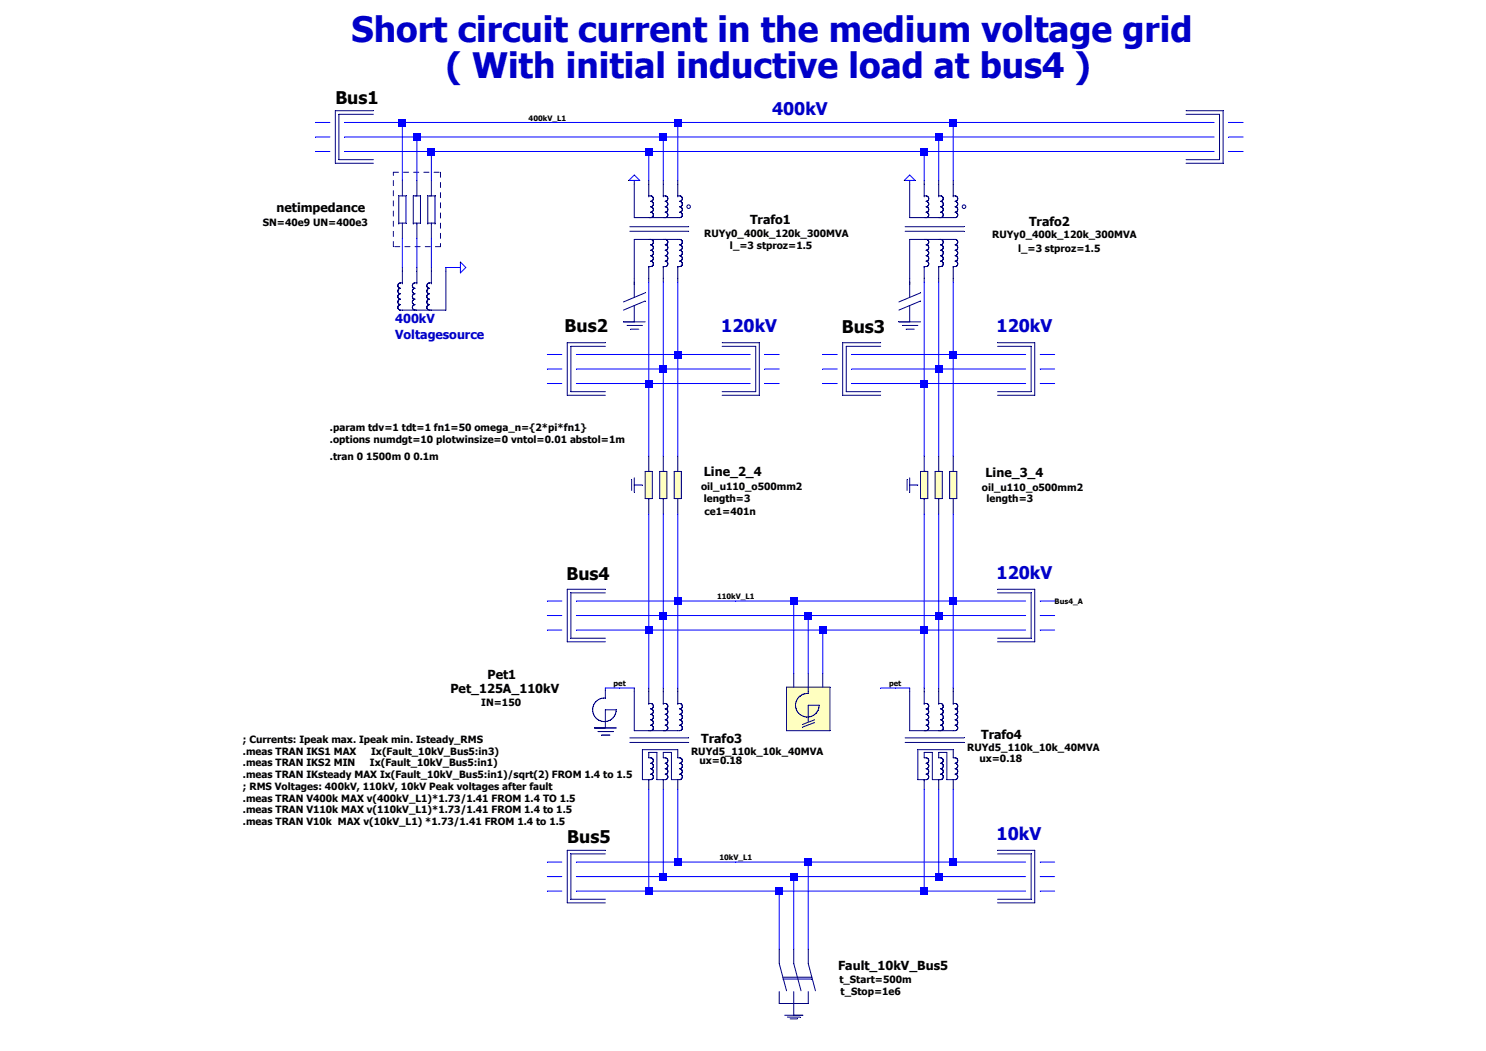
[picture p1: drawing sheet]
Version 4
SHEET 1 1684 820
WIRE -128 -224 -144 -224
WIRE -48 -224 -112 -224
WIRE 112 -224 -48 -224
WIRE 256 -224 112 -224
WIRE 560 -224 256 -224
WIRE 848 -224 560 -224
WIRE 880 -224 864 -224
WIRE -128 -208 -144 -208
WIRE -32 -208 -112 -208
WIRE 240 -208 -32 -208
WIRE 544 -208 240 -208
WIRE 848 -208 544 -208
WIRE 880 -208 864 -208
WIRE -128 -192 -144 -192
WIRE -16 -192 -112 -192
WIRE 224 -192 -16 -192
WIRE 528 -192 224 -192
WIRE 848 -192 528 -192
WIRE 880 -192 864 -192
WIRE -48 -160 -48 -224
WIRE -32 -160 -32 -208
WIRE -16 -160 -16 -192
WIRE 224 -160 224 -192
WIRE 240 -160 240 -208
WIRE 256 -160 256 -224
WIRE 528 -160 528 -192
WIRE 544 -160 544 -208
WIRE 560 -160 560 -224
WIRE -48 -64 -48 -96
WIRE -32 -64 -32 -96
WIRE -16 -64 -16 -96
WIRE 16 -64 0 -64
WIRE 128 32 112 32
WIRE 256 32 256 -48
WIRE 256 32 144 32
WIRE 336 32 256 32
WIRE 368 32 352 32
WIRE 432 32 416 32
WIRE 560 32 560 -48
WIRE 560 32 448 32
WIRE 640 32 560 32
WIRE 672 32 656 32
WIRE 128 48 112 48
WIRE 240 48 240 -48
WIRE 240 48 144 48
WIRE 336 48 240 48
WIRE 368 48 352 48
WIRE 432 48 416 48
WIRE 544 48 544 -48
WIRE 544 48 448 48
WIRE 640 48 544 48
WIRE 672 48 656 48
WIRE 128 64 112 64
WIRE 224 64 224 -48
WIRE 224 64 144 64
WIRE 336 64 224 64
WIRE 368 64 352 64
WIRE 432 64 416 64
WIRE 528 64 528 -48
WIRE 528 64 448 64
WIRE 640 64 528 64
WIRE 672 64 656 64
WIRE 224 144 224 64
WIRE 240 144 240 48
WIRE 256 144 256 32
WIRE 528 144 528 64
WIRE 544 144 544 48
WIRE 560 144 560 32
WIRE 128 304 112 304
WIRE 256 304 256 208
WIRE 256 304 144 304
WIRE 320 304 256 304
WIRE 384 304 320 304
WIRE 560 304 560 208
WIRE 560 304 384 304
WIRE 640 304 560 304
WIRE 672 304 656 304
WIRE 128 320 112 320
WIRE 240 320 240 208
WIRE 240 320 144 320
WIRE 400 320 240 320
WIRE 544 320 544 208
WIRE 544 320 400 320
WIRE 640 320 544 320
WIRE 672 320 656 320
WIRE 128 336 112 336
WIRE 224 336 224 208
WIRE 224 336 144 336
WIRE 416 336 224 336
WIRE 528 336 528 208
WIRE 528 336 416 336
WIRE 640 336 528 336
WIRE 672 336 656 336
WIRE 384 384 384 304
WIRE 400 384 400 320
WIRE 416 384 416 336
WIRE 192 400 176 400
WIRE 208 400 192 400
WIRE 224 400 224 336
WIRE 240 400 240 320
WIRE 256 400 256 304
WIRE 496 400 480 400
WIRE 512 400 496 400
WIRE 528 400 528 336
WIRE 544 400 544 320
WIRE 560 400 560 304
WIRE 128 592 112 592
WIRE 256 592 256 512
WIRE 256 592 144 592
WIRE 320 592 256 592
WIRE 400 592 320 592
WIRE 560 592 560 512
WIRE 560 592 400 592
WIRE 640 592 560 592
WIRE 672 592 656 592
WIRE 128 608 112 608
WIRE 240 608 240 512
WIRE 240 608 144 608
WIRE 384 608 240 608
WIRE 544 608 544 512
WIRE 544 608 384 608
WIRE 640 608 544 608
WIRE 672 608 656 608
WIRE 128 624 112 624
WIRE 224 624 224 512
WIRE 224 624 144 624
WIRE 368 624 224 624
WIRE 528 624 528 512
WIRE 528 624 368 624
WIRE 640 624 528 624
WIRE 672 624 656 624
WIRE 368 688 368 624
WIRE 384 688 384 608
WIRE 400 688 400 592
FLAG 512 -160 0
FLAG 16 -64 0
FLAG 208 -160 0
FLAG 192 400 pet
FLAG 496 400 pet
FLAG 112 -224 400kV_L1
FLAG 320 304 110kV_L1
FLAG 320 592 10kV_L1
FLAG 672 304 Bus4_A
SYMBOL v_3phase -48 -32 R270
WINDOW 0 3 -75 VRight 5
SYMATTR Value U1Nenn=400k FREQU=50 Texp=50m TD=0
SYMATTR InstName slack1
SYMBOL bus_v -96 -224 R0
WINDOW 0 -26 -28 Left 5
SYMATTR InstName Bus1
SYMBOL impedance -48 -128 M90
WINDOW 123 14 -154 VRight 3
WINDOW 0 -6 -158 VRight 5
SYMATTR Value2 SN=40e9 UN=400e3
SYMATTR InstName netimpedance
SYMATTR SpiceModel Impedance_sk
SYMATTR SpiceLine ""
SYMATTR SpiceLine2 ""
SYMBOL trafo_Yy 544 -80 R90
WINDOW 38 -21 -218 VRight 3
WINDOW 3 -6 -178 VRight 3
WINDOW 0 -39 -153 VRight 5
SYMATTR SpiceModel RUYy0_400k_120k_300MVA
SYMATTR Value l_=3 stproz=1.5
SYMATTR InstName Trafo2
SYMATTR Value2 m=1
SYMATTR SpiceLine ""
SYMATTR SpiceLine2 ""
SYMBOL bus_v 464 32 R0
WINDOW 0 -27 -31 Left 5
SYMATTR InstName Bus3
SYMBOL trafo_Yy 240 -80 R90
WINDOW 38 -22 -204 VRight 3
WINDOW 3 -9 -164 VRight 3
WINDOW 0 -38 -141 VRight 5
SYMATTR SpiceModel RUYy0_400k_120k_300MVA
SYMATTR Value l_=3 stproz=1.5
SYMATTR InstName Trafo1
SYMATTR Value2 m=1
SYMATTR SpiceLine ""
SYMATTR SpiceLine2 ""
SYMBOL bus_v 160 32 R0
WINDOW 0 -29 -32 Left 5
SYMATTR InstName Bus2
SYMBOL line 256 176 R90
WINDOW 38 1 -137 VRight 3
WINDOW 3 15 -80 VRight 3
WINDOW 123 29 -86 VRight 3
WINDOW 0 -19 -112 VRight 5
SYMATTR SpiceModel oil_u110_o500mm2
SYMATTR Value length=3
SYMATTR Value2 ce1=401n
SYMATTR InstName Line_2_4
SYMATTR SpiceLine ""
SYMATTR SpiceLine2 ""
SYMBOL line 560 176 R90
WINDOW 38 2 -143 VRight 3
WINDOW 3 15 -88 VRight 3
WINDOW 0 -16 -123 VRight 5
SYMATTR SpiceModel oil_u110_o500mm2
SYMATTR Value length=3
SYMATTR InstName Line_3_4
SYMATTR Value2 ""
SYMATTR SpiceLine ""
SYMATTR SpiceLine2 ""
SYMBOL bus_v 160 304 R0
WINDOW 0 -27 -31 Left 5
SYMATTR InstName Bus4
SYMBOL trafo_Yd 240 480 R90
WINDOW 38 -11 -176 VRight 3
WINDOW 3 0 -87 VRight 3
WINDOW 0 -27 -111 VRight 5
SYMATTR SpiceModel RUYd5_110k_10k_40MVA
SYMATTR Value ux=0.18
SYMATTR InstName Trafo3
SYMATTR Value2 m=1
SYMATTR SpiceLine ""
SYMATTR SpiceLine2 ""
SYMBOL trafo_Yd 544 480 R90
WINDOW 38 -15 -177 VRight 3
WINDOW 3 -3 -92 VRight 3
WINDOW 0 -31 -113 VRight 5
SYMATTR SpiceModel RUYd5_110k_10k_40MVA
SYMATTR Value ux=0.18
SYMATTR InstName Trafo4
SYMATTR Value2 m=1
SYMATTR SpiceLine ""
SYMATTR SpiceLine2 ""
SYMBOL bus_v 160 592 R0
WINDOW 0 -26 -29 Left 5
SYMATTR InstName Bus5
SYMBOL pet 176 416 R0
WINDOW 38 -171 -16 Left 4
WINDOW 3 -137 -1 Left 3
WINDOW 0 -130 -31 Left 5
SYMATTR SpiceModel Pet_125A_110kV
SYMATTR Value IN=150
SYMATTR InstName Pet1
SYMBOL isolator 224 -32 R0
SYMATTR InstName U20
SYMBOL isolator 528 -32 R0
SYMATTR InstName U21
SYMBOL fault_earth 400 720 R90
WINDOW 3 1 -114 VRight 3
WINDOW 0 -19 -185 VRight 5
WINDOW 123 14 -102 VRight 3
SYMATTR Value t_Start=500m
SYMATTR InstName Fault_10kV_Bus5
SYMBOL bus_veff 816 -224 R0
SYMATTR InstName Bus1a
SYMBOL bus_veff 608 32 R0
SYMATTR InstName Bus3a
SYMBOL bus_veff 608 304 R0
SYMATTR InstName Bus4a
SYMBOL bus_veff 608 592 R0
SYMATTR InstName Bus5a
SYMBOL bus_veff 304 32 R0
SYMATTR InstName Bus2a
SYMBOL Lbatt 400 416 R0
WINDOW 0 35 4 Left 5
SYMATTR InstName KD1
TEXT -128 144 Left 3 !.tran 0 1500m 0 0.1m
TEXT -128 112 Left 3 !.param tdv=1 tdt=1 fn1=50 omega_n={2*pi*fn1}\n.options numdgt=10 plotwinsize=0 vntol=0.01 abstol=1m
TEXT -56 -8 Left 4 ;400kV\nVoltagesource
TEXT -224 456 Left 3 !; Currents: Ipeak max. Ipeak min. Isteady_RMS\n.meas TRAN IKS1 MAX     Ix(Fault_10kV_Bus5:in3)\n.meas TRAN IKS2 MIN     Ix(Fault_10kV_Bus5:in1)\n.meas TRAN IKsteady MAX Ix(Fault_10kV_Bus5:in1)/sqrt(2) FROM 1.4 to 1.5\n; RMS Voltages: 400kV, 110kV, 10kV Peak voltages after fault\n.meas TRAN V400k MAX v(400kV_L1)*1.73/1.41 FROM 1.4 TO 1.5\n.meas TRAN V110k MAX v(110kV_L1)*1.73/1.41 FROM 1.4 to 1.5\n.meas TRAN V10k  MAX v(10kV_L1) *1.73/1.41 FROM 1.4 to 1.5
TEXT 360 -240 Left 5 ;400kV
TEXT 608 0 Left 5 ;120kV
TEXT 304 0 Left 5 ;120kV
TEXT 608 272 Left 5 ;120kV
TEXT 608 560 Left 5 ;10kV
TEXT -104 -328 Left 7 ;Short circuit current in the medium voltage grid
TEXT 0 -288 Left 7 ;( With initial inductive load at bus4 )
